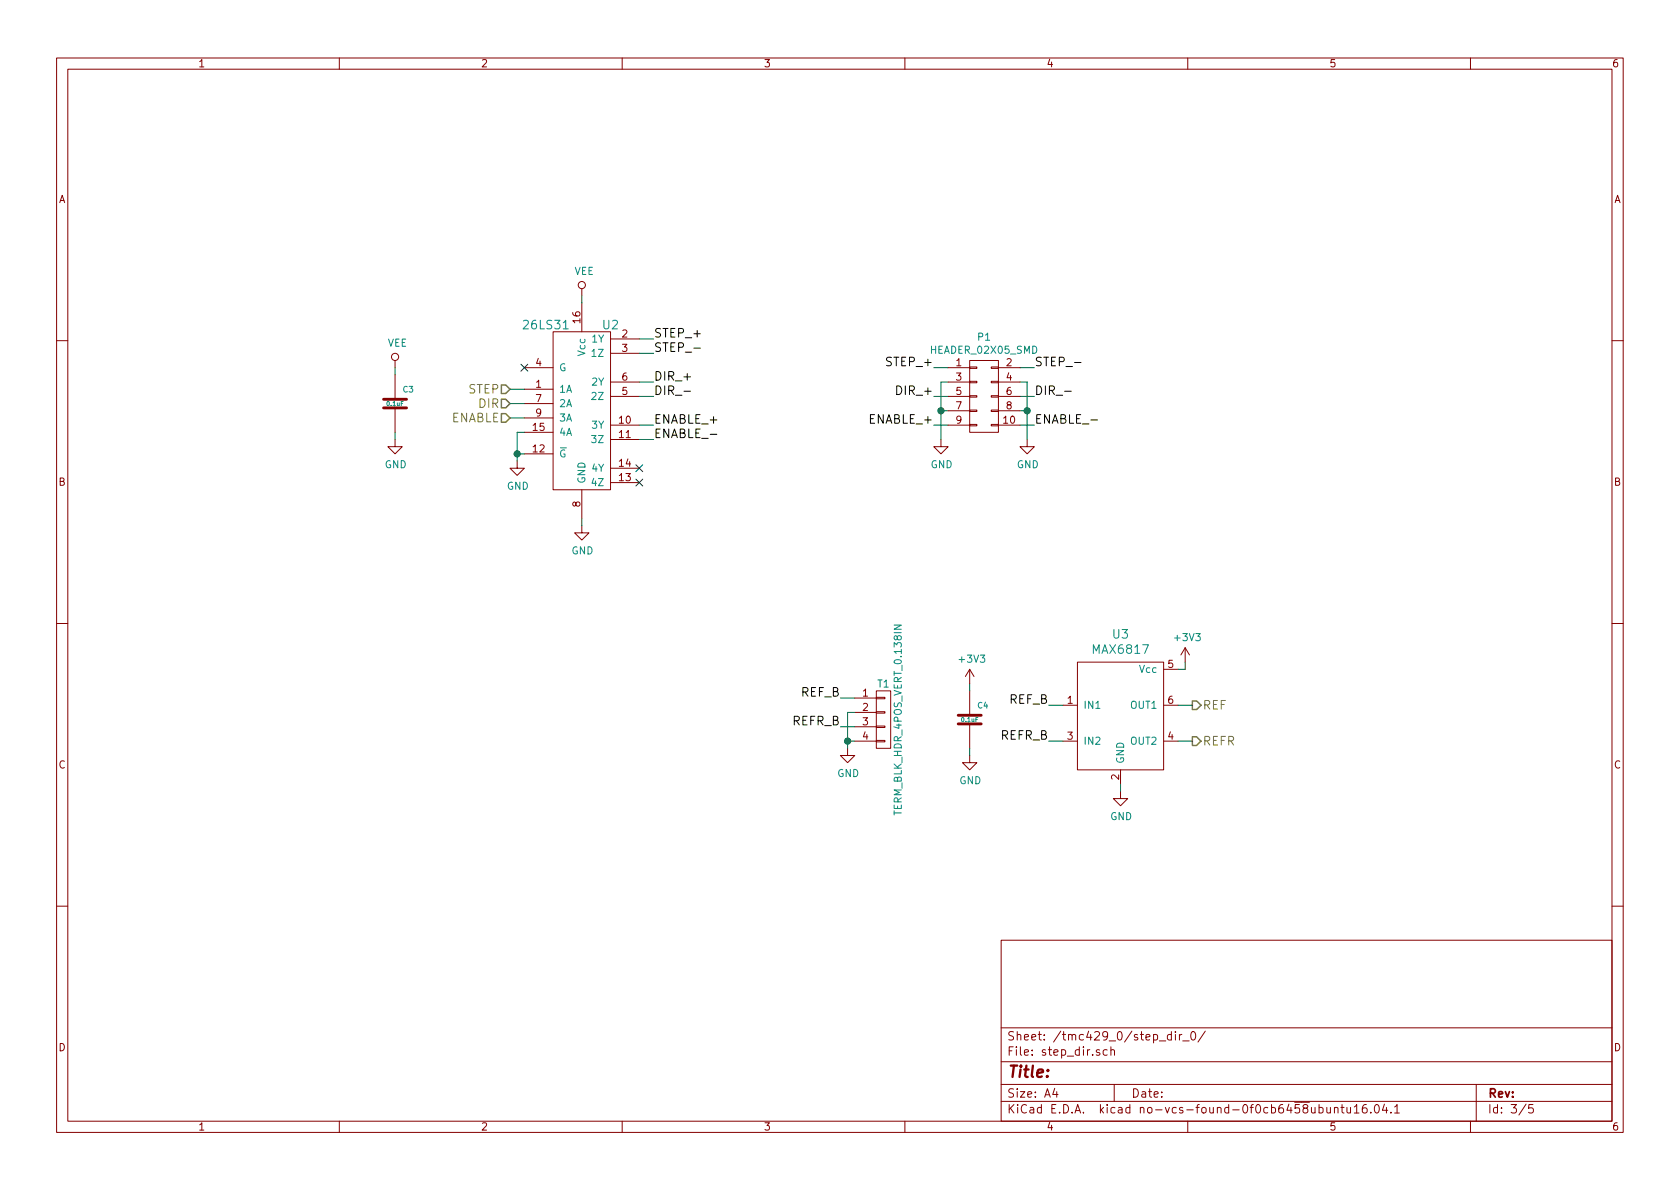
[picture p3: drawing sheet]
<svg xmlns="http://www.w3.org/2000/svg" width="297mm" height="210mm" viewBox="0 0 297 210" stroke-linecap="round" stroke-linejoin="round" font-family="sans-serif">
<g fill="none" stroke="#840000" stroke-width=".18">
<path d="M10 10.3h277v189.9h-277zM12 12.2h273v186.1h-273zM60 10.3v1.9M110 10.3v1.9M160 10.3v1.9M210 10.3v1.9M260 10.3v1.9M97.8 58.7h10.1v27.9h-10.1zM102.9 51v1.3M102.9 53.6v5.1M107.9 59.9h5.1M10 60.2h2"/>
<path d="M69.8 77.7v1.3h1.3l-1.3 1.3-1.2-1.3h1.2M69.8 63.7v1.3M69.8 66.3v4.3M69.8 72.1v4.3M92.7 68.8h5.1M92.7 65h5.1M92.7 71.4h5.1M92.7 73.9h5.1M92.7 76.4h5.1M107.9 62.5h5.1M107.9 70.1h5.1M107.9 67.6h5.1"/>
<path d="M107.9 75.2h5.1M107.9 77.7h5.1M166.4 77.7v1.3h1.2l-1.2 1.3-1.3-1.3h1.3M167.6 65h3.8M167.6 70.1h3.8M167.6 67.6h3.8M167.6 75.2h3.8M167.6 72.6h3.8M171.4 75.1h1.3v.2h-1.3zM171.4 72.5h1.3v.3h-1.3zM171.4 70h1.3v.2h-1.3zM171.4 67.4h1.3v.3h-1.3z"/>
<path d="M171.4 64.9h1.3v.2h-1.3zM171.4 63.7h5.1v12.7h-5.1zM175.3 75.1h1.2v.2h-1.2zM175.3 72.5h1.2v.3h-1.2zM175.3 70h1.2v.2h-1.2zM175.3 67.4h1.2v.3h-1.2zM175.3 64.9h1.2v.2h-1.2zM176.5 65h3.8M176.5 70.1h3.8M176.5 67.6h3.8M176.5 75.2h3.8M176.5 72.6h3.8"/>
<path d="M181.6 77.7v1.3h1.3l-1.3 1.3-1.3-1.3h1.3M285 60.2h2M91.4 81.5v1.3h1.3l-1.3 1.3-1.2-1.3h1.2M92.7 80.3h5.1M102.9 93v1.2h1.2l-1.2 1.3-1.3-1.3h1.3M102.9 86.6v5.1M107.9 85.3h5.1M107.9 82.8h5.1M10 110.3h2M171.4 118.4v2.5M171.4 118.4l-.7 1.2M171.4 118.4l.8 1.2"/>
<path d="M190.5 117.1h15.2v19h-15.2zM205.7 118.4h2.6M209.5 114.5l-.7 1.3M209.5 114.5v2.6M209.5 114.5l.8 1.3M285 110.3h2M149.9 132.3v1.3h1.2l-1.2 1.3-1.3-1.3h1.3M151.1 131.1h3.8M151.1 123.4h3.8M151.1 126h3.8M151.1 128.5h3.8M154.9 130.9h1.6v.3h-1.6z"/>
<path d="M154.9 128.4h1.6v.2h-1.6zM154.9 125.9h1.6v.2h-1.6zM154.9 123.3h1.6v.3h-1.6zM154.9 122.2h2.6v10.1h-2.6zM171.4 133.6v1.3h1.3l-1.3 1.2-1.2-1.2h1.2M171.4 122.2v4.3M171.4 128v4.3M188 124.7h2.5M188 131.1h2.5M198.1 139.9v1.3h1.3l-1.3 1.3-1.3-1.3h1.3M198.1 136.1v2.6M205.7 124.7h2.6"/>
<path d="M205.7 131.1h2.6M10 160.2h2M177 166.3h108v32h-108zM285 160.2h2M60 198.3v1.9M110 198.3v1.9M160 198.3v1.9M177 194.8h108M177 191.8h108M177 187.8h108M177 181.8h108M186.5 192.5l-.4 1h1"/>
<path d="M186.8 193v1M194.4 185.7a.37 .37 0 0 0-.6 .1l.1 .2 .5 .2 .1 .1-.2 .3-.5-.1M195.8 185.7l-.5-.1-.3 .3 .1 .6 .2 .1 .5-.1M196.4 185.7h.1a.37 .37 0 0 1 .6 .1v.8M196.4 185.1v1.5M197 191.8v3M205 184.1h1.1M207.1 183l-.4-.1-.3 .3 .1 .6 .2 .1 .4-.1M207.1 182.4v1.5M207.8 182.4v.2M207.8 182.9v1M208.5 182.9v1"/>
<path d="M209 182.9l-.5 .3M209.1 184.1h1.2M210 198.3v1.9M210.7 182.6l.2-.2a.8 .8 0 0 1 .5 .8 .8 .8 0 0 1-.5 .7l-.2-.1-.2-.4zM213.1 182.3l-1.3 2M233.2 195.9l.5-.1 .2 .3v.6l-.2 .1-.5-.1M233.2 195.3v1.5M234.6 195.8v.9l.4 .1 .2-.1M235.2 195.8v1M235.9 196l.2-.2 .4 .1 .1 .9M235.9 195.8v1M237.1 195.8h.5"/>
<path d="M237.3 195.3v1.3l.3 .2M238.2 195.8v.8a.37 .37 0 0 0 .6 .1M238.8 195.8v1M239.4 195.8l.5-.5v1.5M239.4 196.8h.9M241.6 195.3a.59 .59 0 0 0-.7 .7v.7l.2 .1 .6-.1v-.5l-.1-.2-.5-.1-.2 .3M242.4 196.7v.1M243.2 195.5l.2-.2a.8 .8 0 0 1 .5 .8 .8 .8 0 0 1-.5 .7l-.2-.1-.2-.4zM244.8 195.2l-.4 1.1h1M245.1 195.8v1M245.9 196.7v.1M246.6 195.8l.4-.5v1.5"/>
<path d="M246.6 196.8h.8M260 198.3v1.9M261 191.8v6.5M269.8 195.2l-1.2 2M271 195.3h-.7v.7l.2-.1 .5 .1 .1 .2-.1 .5-.2 .1-.5-.1"/>
<circle cx="102.9" cy="50.4" r=".63"/>
<circle cx="69.8" cy="63.1" r=".63"/>
</g>
<path d="M88.6 68.1h.8l.8 .7-.8 .8h-.8zM88.6 70.6h.8l.8 .8-.8 .7h-.8zM88.6 73.1h.8l.8 .8-.8 .8h-.8zM210.8 123.9h.8l.7 .8-.7 .8h-.8zM210.8 130.3h.8l.7 .8-.7 .7h-.8z" fill="none" stroke="#848400" stroke-width=".25"/>
<path d="M99.6 58.2h.9M158.1 110.5h1.3l-1.3 .8h1.3" fill="none" stroke="#008484" stroke-width=".18"/>
<g fill="none" stroke="#008400" stroke-width=".18">
<path d="M102.9 52.3v1.3M113 59.9h2.6M69.8 65v1.3M69.8 76.4v1.3M90.2 68.8h2.5M90.2 71.4h2.5M90.2 73.9h2.5M92.7 76.4h-1.3v5.1M113 62.5h2.6M113 67.6h2.6M113 70.1h2.6M113 75.2h2.6"/>
<path d="M113 77.7h2.6M165.1 70.1h2.5M165.1 75.2h2.5M165.1 65h2.5M166.4 72.6h1.2M167.6 67.6h-1.2v10.1M180.3 67.6h1.3v10.1M180.3 70.1h2.6M180.3 75.2h2.6M180.3 65h2.6M180.3 72.6h1.3M91.4 80.3h1.3"/>
<path d="M102.9 91.7v1.3M209.5 117.1v1.3h-1.2M148.6 123.4h2.5M148.6 128.5h2.5M149.9 131.1h1.2M151.1 126h-1.2v6.3M171.4 120.9v1.3M171.4 132.3v1.3M185.4 124.7h2.6M185.4 131.1h2.6M198.1 138.7v1.2M208.3 124.7h2.5"/>
<path d="M208.3 131.1h2.5"/>
</g>
<path d="M92.1 64.4l1.2 1.2M93.3 64.4l-1.2 1.2M112.4 84.7l1.2 1.2M112.4 82.2l1.2 1.2M113.6 82.2l-1.2 1.2M113.6 84.7l-1.2 1.2" fill="none" stroke="#000084" stroke-width=".18"/>
<g fill="#008400" stroke="#008400" stroke-width=".25">
<circle cx="91.4" cy="80.3" r=".51"/>
<circle cx="149.9" cy="131.1" r=".51"/>
<circle cx="166.4" cy="72.6" r=".51"/>
<circle cx="181.6" cy="72.6" r=".51"/>
</g>
<path d="M120.9 69.2h1.2M122.7 61.6h1.1M125.6 76.8h1.1M188.2 69.2h1.2M190 64.1h1.1M192.9 74.3h1.2" fill="none" stroke="#000" stroke-width=".18"/>
<path d="M67.8 72.1h4.1M67.8 70.6h4.1M169.4 128h4.1M169.4 126.5h4.1" fill="none" stroke="#840000" stroke-width=".51"/>
<text font-size="2.8" fill="#840000" x="178" y="190.5">Title:</text>
<g font-size="2.1" fill="#008484">
<text x="92.8" y="58.2">26LS31</text>
<text x="106.6" y="58.2">U2</text>
<text x="196.8" y="112.9">U3</text>
<text x="193.4" y="115.6">MAX6817</text>
</g>
<g font-size="2.1">
<text x="115.6" y="59.7">STEP_+</text>
<text x="115.6" y="62.2">STEP_-</text>
<text x="157.1" y="64.8">STEP_+</text>
<text x="182.9" y="64.8">STEP_-</text>
<text x="115.6" y="67.3">DIR_+</text>
<text x="115.6" y="69.8">DIR_-</text>
<text x="159" y="69.8">DIR_+</text>
<text x="182.9" y="69.8">DIR_-</text>
<text x="115.6" y="74.9">ENABLE_+</text>
<text x="115.6" y="77.5">ENABLE_-</text>
<text x="153.9" y="74.9">ENABLE_+</text>
<text x="182.9" y="74.9">ENABLE_-</text>
<text x="141.6" y="123.2">REF_B</text>
<text x="178.5" y="124.5">REF_B</text>
<text x="140.1" y="128.3">REFR_B</text>
<text x="176.9" y="130.8">REFR_B</text>
</g>
<g font-size="2.1" fill="#848400">
<text x="82.9" y="69.6">STEP</text>
<text x="79.7" y="74.7">ENABLE</text>
<text x="84.7" y="72.1">DIR</text>
<text x="212.6" y="125.5">REF</text>
<text x="212.6" y="131.8">REFR</text>
</g>
<g font-size="2.1" fill="#840000">
<text x="178" y="184">Sheet: /tmc429_0/step_dir_0/</text>
<text x="178" y="186.7">File: step_dir.sch</text>
<text x="178" y="196.9">KiCad E.D.A. kicad no-vcs-found-0f0cb6458ubuntu16.04.1</text>
<text x="178" y="194.1">Size: A4</text>
<text x="200" y="194.1">Date:</text>
<text x="263" y="194.1">Rev:</text>
<text x="263" y="196.9">Id: 3/5</text>
</g>
<g font-size="1.8" fill="#840000">
<text x="35" y="11.9">1</text>
<text x="85" y="11.9">2</text>
<text x="135" y="11.9">3</text>
<text x="185" y="11.9">4</text>
<text x="235" y="11.9">5</text>
<text x="285" y="11.9">6</text>
<text x="10.4" y="35.9">A</text>
<text x="285.4" y="35.9">A</text>
<text x="102.6" y="57.1" transform="rotate(-90 102.6 57.1)">16</text>
<text x="110" y="59.7">2</text>
<text x="94.8" y="64.8">4</text>
<text x="110" y="62.2">3</text>
<text x="169.1" y="64.8">1</text>
<text x="178" y="64.8">2</text>
<text x="94.8" y="68.6">1</text>
<text x="94.8" y="71.1">7</text>
<text x="110" y="69.8">5</text>
<text x="110" y="67.3">6</text>
<text x="169.1" y="67.3">3</text>
<text x="169.1" y="69.8">5</text>
<text x="178" y="67.3">4</text>
<text x="178" y="69.8">6</text>
<text x="94.3" y="76.2">15</text>
<text x="94.8" y="73.7">9</text>
<text x="109.5" y="74.9">10</text>
<text x="109.5" y="77.5">11</text>
<text x="169.1" y="72.4">7</text>
<text x="169.1" y="74.9">9</text>
<text x="177.5" y="74.9">10</text>
<text x="178" y="72.4">8</text>
<text x="94.3" y="80">12</text>
<text x="109.5" y="82.5">14</text>
<text x="10.4" y="85.9">B</text>
<text x="102.6" y="89.6" transform="rotate(-90 102.6 89.6)">8</text>
<text x="109.5" y="85.1">13</text>
<text x="285.4" y="85.9">B</text>
<text x="206.5" y="118.1">5</text>
<text x="152.6" y="123.2">1</text>
<text x="152.6" y="125.7">2</text>
<text x="188.7" y="124.5">1</text>
<text x="206.5" y="124.5">6</text>
<text x="152.6" y="128.3">3</text>
<text x="152.6" y="130.8">4</text>
<text x="188.7" y="130.8">3</text>
<text x="206.5" y="130.8">4</text>
<text x="10.4" y="135.9">C</text>
<text x="197.9" y="137.9" transform="rotate(-90 197.9 137.9)">2</text>
<text x="285.4" y="135.9">C</text>
<text x="10.4" y="185.9">D</text>
<text x="285.4" y="185.9">D</text>
<text x="35" y="199.9">1</text>
<text x="85" y="199.9">2</text>
<text x="135" y="199.9">3</text>
<text x="185" y="199.9">4</text>
<text x="235" y="199.9">5</text>
<text x="285" y="199.9">6</text>
</g>
<g font-size="1.8" fill="#008484">
<text x="101.5" y="48.6">VEE</text>
<text x="68.5" y="61.3">VEE</text>
<text x="98.8" y="65.7">G</text>
<text x="103.5" y="62.8" transform="rotate(-90 103.5 62.8)">Vcc</text>
<text x="104.8" y="60.6">1Y</text>
<text x="104.9" y="63.1">1Z</text>
<text x="164.7" y="62.6">HEADER_02X05_SMD</text>
<text x="172.9" y="60.2">P1</text>
<text x="98.8" y="69.5">1A</text>
<text x="104.8" y="68.2">2Y</text>
<text x="104.9" y="70.7">2Z</text>
<text x="98.8" y="72">2A</text>
<text x="98.8" y="74.5">3A</text>
<text x="98.8" y="77.1">4A</text>
<text x="104.8" y="75.8">3Y</text>
<text x="68" y="82.8">GND</text>
<text x="98.8" y="80.9">G</text>
<text x="104.8" y="83.4">4Y</text>
<text x="104.9" y="78.4">3Z</text>
<text x="164.5" y="82.8">GND</text>
<text x="179.8" y="82.8">GND</text>
<text x="89.6" y="86.6">GND</text>
<text x="103.5" y="85.6" transform="rotate(-90 103.5 85.6)">GND</text>
<text x="104.9" y="86">4Z</text>
<text x="101" y="98">GND</text>
<text x="207.8" y="113.4">+3V3</text>
<text x="169.7" y="117.2">+3V3</text>
<text x="201.6" y="119">Vcc</text>
<text x="155.2" y="121.6">T1</text>
<text x="191.5" y="125.3">IN1</text>
<text x="200" y="125.3">OUT1</text>
<text x="191.5" y="131.7">IN2</text>
<text x="200" y="131.7">OUT2</text>
<text x="148" y="137.4">GND</text>
<text x="198.8" y="135.1" transform="rotate(-90 198.8 135.1)">GND</text>
<text x="159.4" y="143.8" transform="rotate(-90 159.4 143.8)">TERM_BLK_HDR_4POS_VERT_0.138IN</text>
<text x="169.6" y="138.7">GND</text>
<text x="196.3" y="145">GND</text>
</g>
<g font-size="1.4" fill="#008484">
<text x="71.3" y="69.4">C3</text>
<text x="172.9" y="125.3">C4</text>
</g>
<g font-size="1.1" fill="#008484">
<text x="68.5" y="71.8">0.1uF</text>
<text x="170.1" y="127.7">0.1uF</text>
</g>
</svg>
